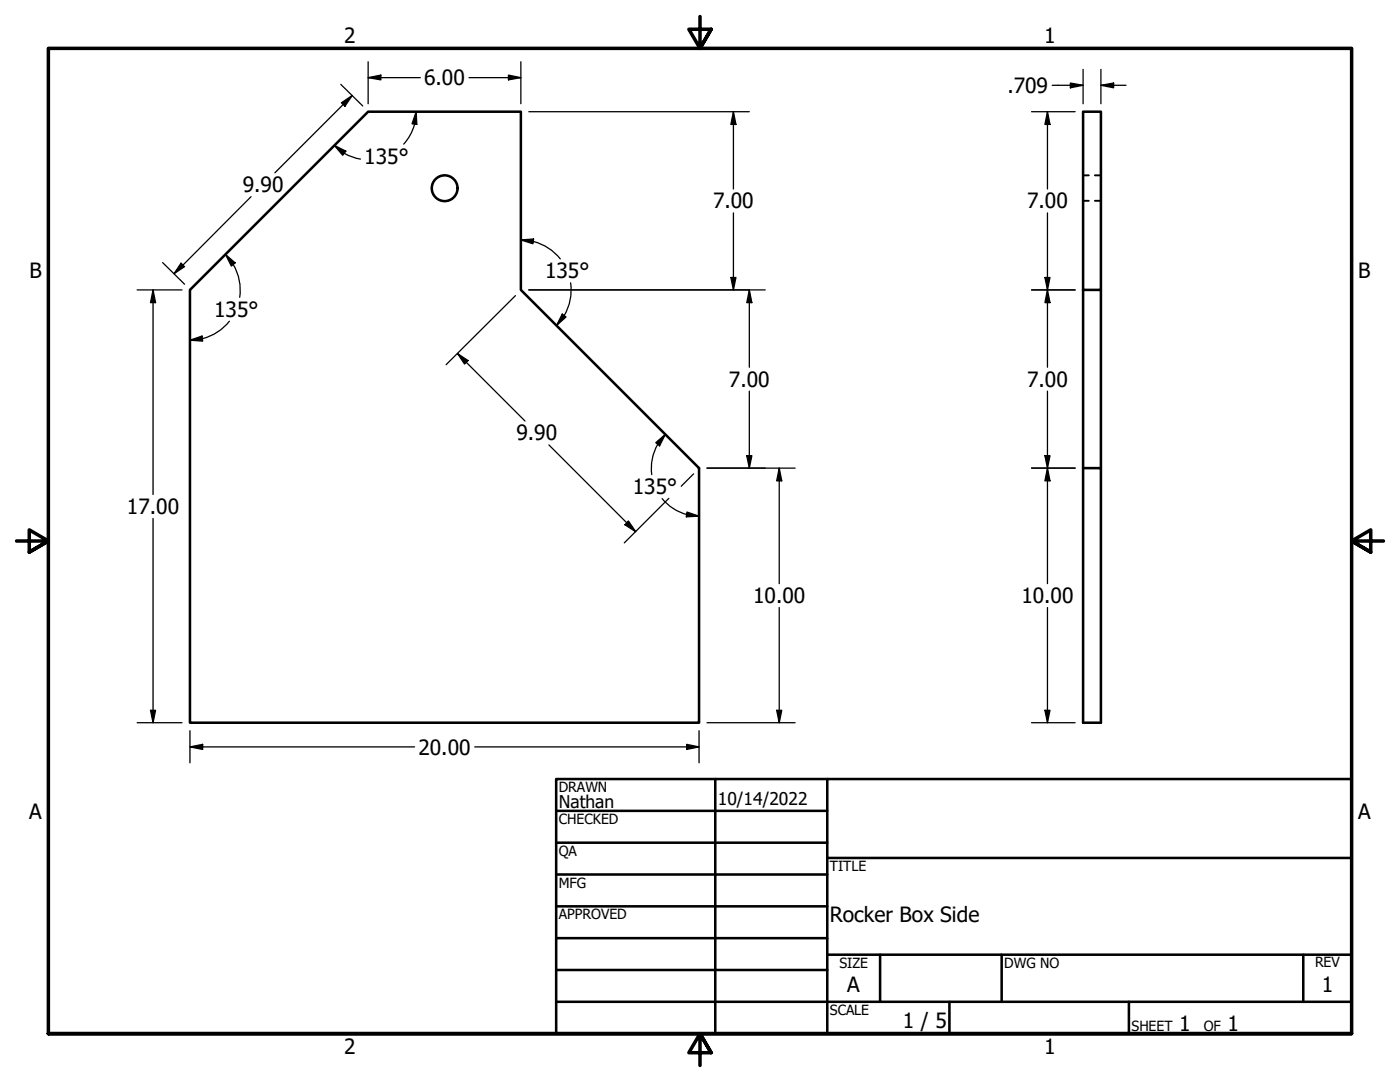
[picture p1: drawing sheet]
<svg xmlns="http://www.w3.org/2000/svg" width="279mm" height="216mm" viewBox="0 0 279 216" stroke-linecap="round" stroke-linejoin="round" font-family="sans-serif">
<!-- layer: Visible (ANSI) -->
<g fill="none" stroke="#000" stroke-width=".51">
<path d="M73.5 22.3h30.4v35.5l35.6 35.6v50.8h-101.6v-86.4zM216.2 22.3h3.5v35.5h-3.5zM216.2 57.8v35.6h3.5v50.8h-3.5v-50.8M219.7 57.8v35.6"/>
<circle cx="88.7" cy="37.6" r="2.57"/>
</g>
<!-- layer: Hidden (ANSI) -->
<path d="M216.2 35h1.1M218.5 35h1.2M216.2 40.1h1.1M218.5 40.1h1.2" fill="none" stroke="#000" stroke-width=".38"/>
<!-- layer: Title (ANSI) -->
<g fill="none" stroke="#000" stroke-width=".51">
<path d="M111 155.4h158.7v50.8h-158.7zM142.7 155.4v50.8M165.1 155.4v50.8M111 161.8h54.1M111 168.1h54.1M111 174.5h54.1M165.1 171.2h104.6M111 180.8h54.1M111 187.2h54.1M111 193.5h54.1M111 199.9h158.7M165.1 190.5h104.6"/>
<path d="M175.6 190.5v9.4M189.5 199.9v6.3M199.9 190.5v9.4M225.3 199.9v6.3M260.1 190.5v9.4"/>
</g>
<!-- layer: Border (ANSI) -->
<path d="M139.7 3.3v6.4l-2.2-3.9h4.4l-2.2 3.9 2.2-3.9M3.3 107.9h6.4l-3.9-2.2v4.5l3.9-2.3-3.9 2.3M276.1 107.9h-6.4l3.9-2.2v4.5l-3.9-2.3 3.9 2.3M9.7 206.2v-196.5h260v196.5h-260h260M141.9 210.1l-2.2-3.9 2.2 3.9h-4.4l2.2-3.9v6.4" fill="none" stroke="#000" stroke-width=".7"/>
<!-- layer: Dimension (ANSI) -->
<g fill="none" stroke="#000" stroke-width=".25">
<path d="M68 16.8l4.4 4.3M70.3 19l-15.4 15.5M73.5 15.5l2.5-.5v.9zM73.5 15.5h10.4M73.5 12.3v8.4M93.6 15.5h10.3M101.5 15l2.4 .5-2.4 .4zM103.9 12.3v8.4M210 17h6.2M213.6 16.6l2.6 .4-2.6 .5zM216.2 13.8v6.9M219.7 17l2.5-.4v.9z"/>
<path d="M219.7 17h5M219.7 13.8v6.9M50.1 39.2l-15.4 15.4M66.7 29l2.3 1.2-.6 .8zM66.7 29l2 1.5M68.1 20.5l2.2-1.5-1.5 2.2zM68.7 30.6l1.6 .7 1.6 .4M82.7 24.8l-.7 1.8-1.4 2.2M83.1 22.3l.1 2.5-1-.1zM83.1 22.3l-.4 2.5M105.5 22.3h44M146.4 22.3l.5 2.5h-1z"/>
<path d="M146.4 22.3v15.4M205.9 22.3h8.7M209 22.3l.5 2.5h-1zM209 22.3v15.4M27.4 57.8h8.9M30.5 57.8l.6 2.6h-1.1zM30.5 57.8v40.9M32.4 52.4l4.4 4.3M36.1 52.5l.7 .7-2.1 1.4zM45 50.8l1.9 1.7-.7 .6zM45 50.8a10.1 10.1 0 0 1 2.8 8.5M102.9 59l-13.9 13.8"/>
<path d="M103.9 47.9l2.6-.2-.1 .9zM103.9 47.9l2.5 .3M105.5 57.8h47.2M106.5 48.2a10 10 0 0 1 5.3 3.5M113.9 56.4a10 10 0 0 1-1.3 6.6M145.9 55.4h1l-.5 2.4zM146.4 42.5v15.3M149.5 57.8l.6 2.6h-1.1zM149.5 57.8v15.5M205.9 57.8h8.7M208.5 55.4h1l-.5 2.4zM209 57.8l.5 2.6h-1z"/>
<path d="M209 42.5v30.8M37.9 67.9l2.4-.8 .1 1zM40.4 67.6l-2.5 .3M45.8 64.1a10 10 0 0 1-5.4 3.5M91.3 70.5l2.1 1.4-.7 .7zM91.3 70.5l13.5 13.5M112.2 62.7l.8 .5-1.9 1.8zM112.6 62.9l-1.5 2.1M149.5 78v15.4M209 78v38.5M109.5 88.8l17.4 17.3M130.9 88.3l1.9-1.6-1.2 2.3z"/>
<path d="M132.1 99.5a9.6 9.6 0 0 0 5 3.2M132.8 86.7a9.6 9.6 0 0 0-2.8 6.4l.1 1.6M133.5 99.4l-8.9 8.9M138.4 94.6l-2.4 2.4M141.1 93.4h17.6M149 90.9h1.1l-.6 2.5zM155.5 93.4l.5 2.5h-1zM155.5 93.4v23.1M205.9 93.4h8.7M208.5 90.9h1l-.5 2.5zM209 93.4l.5 2.5h-1zM30.5 103.4v40.8"/>
<path d="M125.4 103.9l1.5 2.2-2.2-1.4zM137 102.6l2.5 .4M137.1 102.2l2.4 .8-2.5 .1zM155.5 121.2v23M209 121.2v23M27.4 144.2h8.9M30 141.7h1.1l-.6 2.5zM37.9 149l2.5-.5v1zM37.9 149h44.8M37.9 145.8v6.4M94.7 149h44.8M137 148.5l2.5 .5-2.5 .5z"/>
<path d="M139.5 145.8v6.4M141.1 144.2h17.6M155 141.7h1l-.5 2.5zM205.9 144.2h8.7M208.5 141.7h1l-.5 2.5z"/>
</g>
<g fill="#000">
<path d="M73.5 15.5l2.5-.5v.9z" fill-rule="evenodd"/>
<path d="M101.5 15l2.4 .5-2.4 .4z" fill-rule="evenodd"/>
<path d="M213.6 16.6l2.6 .4-2.6 .5z" fill-rule="evenodd"/>
<path d="M219.7 17l2.5-.4v.9z" fill-rule="evenodd"/>
<path d="M68.1 20.5l2.2-1.5-1.5 2.2z" fill-rule="evenodd"/>
<path d="M66.7 29l2.3 1.2-.6 .8z" fill-rule="evenodd"/>
<path d="M83.1 22.3l.1 2.5-1-.1z" fill-rule="evenodd"/>
<path d="M146.4 22.3l.5 2.5h-1z" fill-rule="evenodd"/>
<path d="M209 22.3l.5 2.5h-1z" fill-rule="evenodd"/>
<path d="M36.1 52.5l.7 .7-2.1 1.4z" fill-rule="evenodd"/>
<path d="M45 50.8l1.9 1.7-.7 .6z" fill-rule="evenodd"/>
<path d="M103.9 47.9l2.6-.2-.1 .9z" fill-rule="evenodd"/>
<path d="M145.9 55.4h1l-.5 2.4z" fill-rule="evenodd"/>
<path d="M208.5 55.4h1l-.5 2.4z" fill-rule="evenodd"/>
<path d="M30.5 57.8l.6 2.6h-1.1z" fill-rule="evenodd"/>
<path d="M37.9 67.9l2.4-.8 .1 1z" fill-rule="evenodd"/>
<path d="M91.3 70.5l2.1 1.4-.7 .7z" fill-rule="evenodd"/>
<path d="M112.2 62.7l.8 .5-1.9 1.8z" fill-rule="evenodd"/>
<path d="M149.5 57.8l.6 2.6h-1.1z" fill-rule="evenodd"/>
<path d="M209 57.8l.5 2.6h-1z" fill-rule="evenodd"/>
<path d="M130.9 88.3l1.9-1.6-1.2 2.3z" fill-rule="evenodd"/>
<path d="M149 90.9h1.1l-.6 2.5z" fill-rule="evenodd"/>
<path d="M155.5 93.4l.5 2.5h-1z" fill-rule="evenodd"/>
<path d="M208.5 90.9h1l-.5 2.5z" fill-rule="evenodd"/>
<path d="M209 93.4l.5 2.5h-1z" fill-rule="evenodd"/>
<path d="M125.4 103.9l1.5 2.2-2.2-1.4z" fill-rule="evenodd"/>
<path d="M137.1 102.2l2.4 .8-2.5 .1z" fill-rule="evenodd"/>
<path d="M30 141.7h1.1l-.6 2.5z" fill-rule="evenodd"/>
<path d="M37.9 149l2.5-.5v1z" fill-rule="evenodd"/>
<path d="M137 148.5l2.5 .5-2.5 .5z" fill-rule="evenodd"/>
<path d="M155 141.7h1l-.5 2.5z" fill-rule="evenodd"/>
<path d="M208.5 141.7h1l-.5 2.5z" fill-rule="evenodd"/>
</g>
<g font-size="4.2">
<text x="68.7" y="8.6">2</text>
<text x="208.4" y="8.6">1</text>
<text x="84.6" y="17">6.00</text>
<text x="201" y="18.5">.709</text>
<text x="72.7" y="32.6">135°</text>
<text x="48.5" y="38.4">9.90</text>
<text x="142.3" y="41.6">7.00</text>
<text x="205" y="41.6">7.00</text>
<text x="5.9" y="55.5">B</text>
<text x="108.8" y="55.6">135°</text>
<text x="271.1" y="55.5">B</text>
<text x="42.7" y="63.2">135°</text>
<text x="145.5" y="77.2">7.00</text>
<text x="205" y="77.2">7.00</text>
<text x="103.1" y="87.9">9.90</text>
<text x="126.3" y="98.6">135°</text>
<text x="25.3" y="102.6">17.00</text>
<text x="150.3" y="120.3">10.00</text>
<text x="203.8" y="120.3">10.00</text>
<text x="83.5" y="150.6">20.00</text>
<text x="5.8" y="163.4">A</text>
<text x="271" y="163.4">A</text>
<text x="165.6" y="184">Rocker Box Side</text>
<text x="169.1" y="198">A</text>
<text x="263.8" y="198">1</text>
<text x="180.1" y="205.1">1 / 5</text>
<text x="235.3" y="205.7">1</text>
<text x="245" y="205.7">1</text>
<text x="68.7" y="210.3">2</text>
<text x="208.4" y="210.3">1</text>
</g>
<g font-size="3.5">
<text x="111.5" y="161.2">Nathan</text>
<text x="143.3" y="160.7">10/14/2022</text>
</g>
<g font-size="2.8">
<text x="111.5" y="158">DRAWN</text>
<text x="111.5" y="164.4">CHECKED</text>
<text x="111.5" y="170.8">QA</text>
<text x="165.6" y="173.7">TITLE</text>
<text x="111.5" y="177.1">MFG</text>
<text x="111.5" y="183.5">APPROVED</text>
<text x="167.5" y="193.1">SIZE</text>
<text x="200.4" y="193.1">DWG NO</text>
<text x="262.4" y="193">REV</text>
<text x="165.6" y="202.5">SCALE</text>
<text x="225.8" y="205.7">SHEET</text>
<text x="240.2" y="205.7">OF</text>
</g>
</svg>
